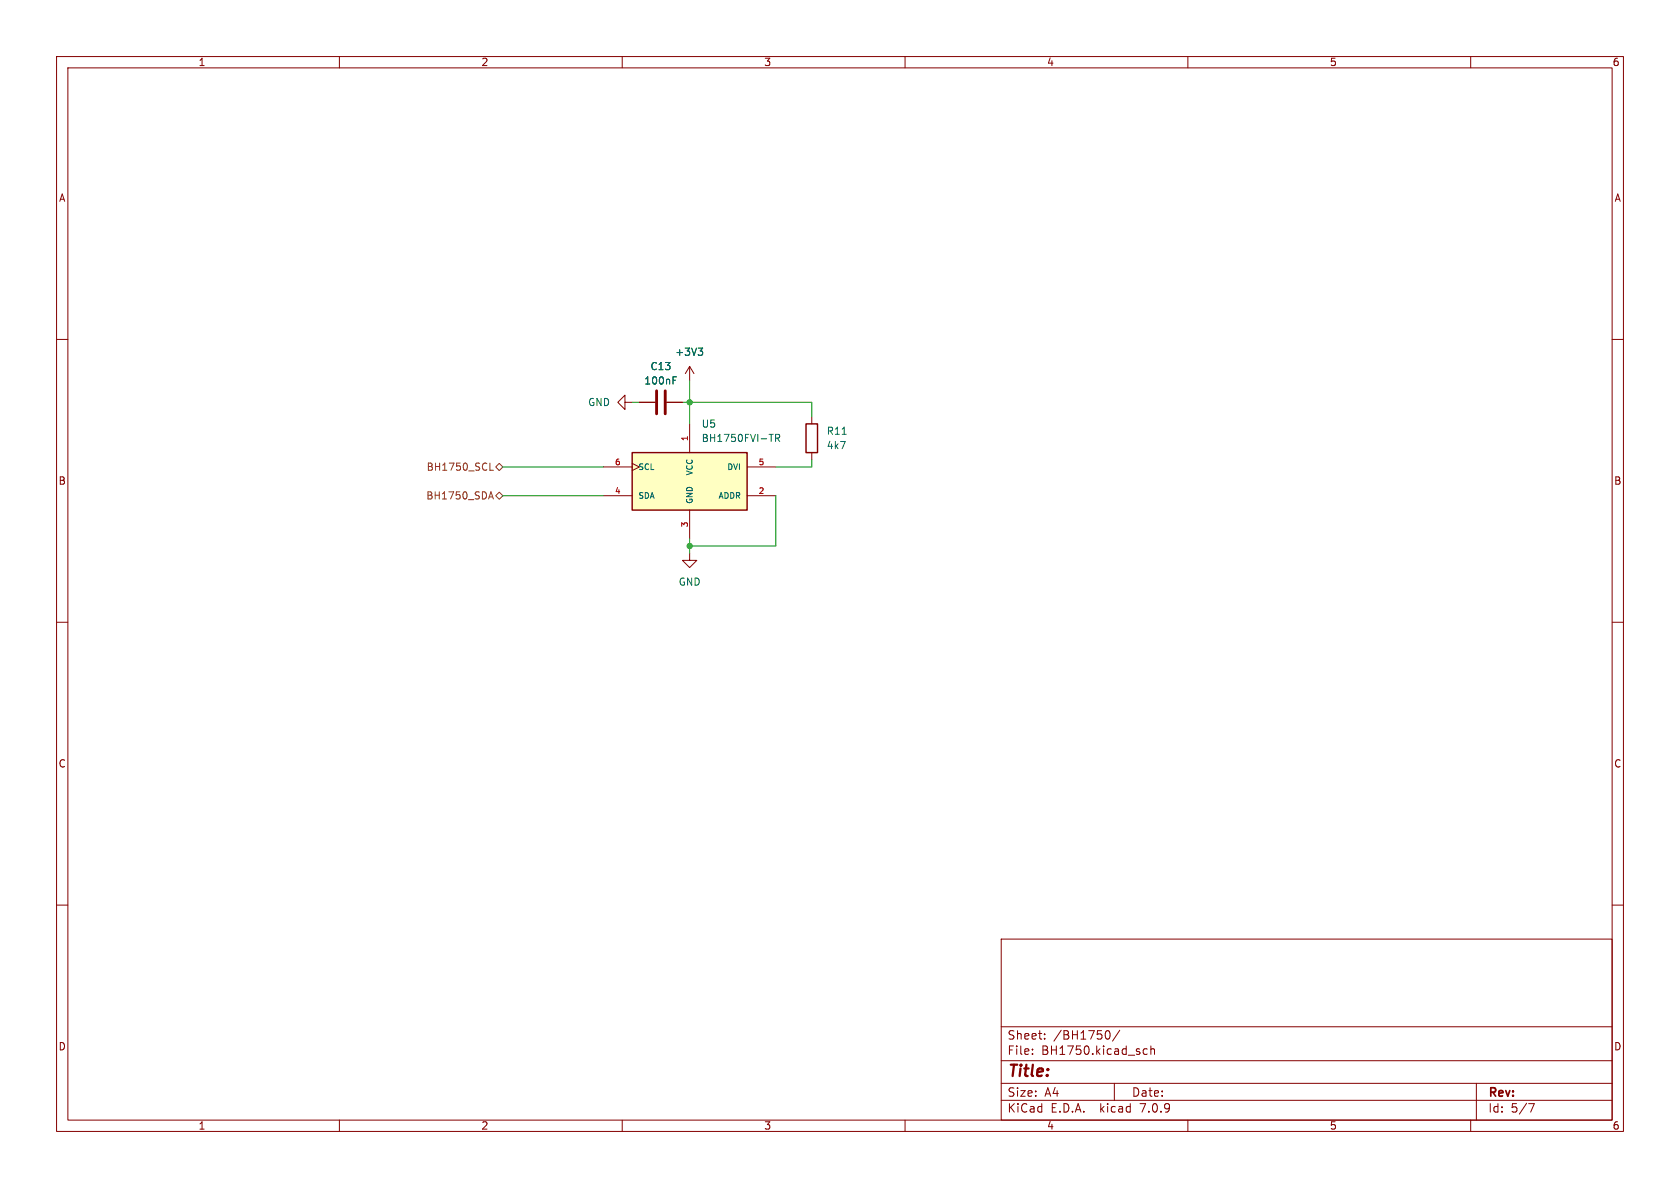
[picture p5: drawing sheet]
<svg xmlns="http://www.w3.org/2000/svg" width="297mm" height="210mm" viewBox="0 0 297 210" stroke-linecap="round" stroke-linejoin="round" font-family="sans-serif">
<g fill="none" stroke="#840000" stroke-width=".18">
<path d="M10 10h277v190h-277zM12 12h273v186h-273zM60 10v2M110 10v2M160 10v2M210 10v2M260 10v2M10 60h2M285 60h2M110.5 71.1v-1.2l-1.3 1.2 1.3 1.3v-1.3h1.3M113 71.1h2.8M117.9 71.1h2.7"/>
<path d="M121.9 64.8l-.7 1.2M121.9 64.8v2.5M121.9 74.9v5.1M121.9 64.8l.8 1.2M143.5 73.7v1.2M106.7 87.6h5.1M106.7 82.6h5.1M111.8 81.9l1.2 .7-1.2 .6M121.9 97.8v1.3h1.3l-1.3 1.2-1.3-1.2h1.3M121.9 90.2v5.1M132.1 87.6h5.1M132.1 82.6h5.1"/>
<path d="M143.5 80v1.3M10 110h2M285 110h2M10 160h2M285 160h2M177 166h108v32h-108zM60 198v2M110 198v2M160 198v2M177 194.5h108M177 191.5h108M177 187.5h108"/>
<path d="M177 181.5h108M182.5 186.3v.1M182.5 185.5v.1M184.7 183.6v.1M184.7 182.8v.1M195.6 182.3l.1-.1a.81 .81 0 0 1 .6 .6 .81 .81 0 0 1-.3 .8h-.4M197 191.5v3M198 182.1l-1.3 2M202.8 185.5l-.4-.1-.3 .3v.4l.1 .2h.6M203.5 185.5l.2-.1 .3 .1 .1 .9M203.5 184.9v1.5M210 198v2"/>
<path d="M260 198v2M261 191.5v6.5M270.2 195.1h1l-.6 1.5"/>
</g>
<path d="M142.5 74.9h2v5.1h-2zM111.8 80h20.3v10.2h-20.3z" fill="none" stroke="#840000" stroke-width=".25"/>
<path d="M119 67.2h.4M119 66.6h.6M123.4 61.5h.8l-.4 .5M124 62l.2 .3v.3l-.2 .2M136 76.8h.7M137.1 77.4h.6l.1-.2v-.3l-.7-.1v1.2M137.4 77.4l.4 .6M148.9 76.8h.7" fill="none" stroke="#006464" stroke-width=".18"/>
<path d="M116.1 69.1v4.1M117.6 69.1v4.1" fill="none" stroke="#840000" stroke-width=".51"/>
<path d="M111.8 80h20.3v10.2h-20.3z" fill="#ffffc2" stroke="#ffffc2" stroke-width=".18"/>
<path d="M86.5 87.8h.6M86.6 83.1h.6M86.8 86.9l.4 1.3M87.6 87.6l.7-.6 .6 .6-.6 .7zM87.6 82.6l.7-.7 .6 .7-.6 .6z" fill="none" stroke="#725600" stroke-width=".18"/>
<path d="M111.8 71.1h1.2M120.6 71.1h22.9v2.6M121.9 67.3v7.6M88.9 82.6h17.8M88.9 87.6h17.8M121.9 95.3v2.5M137.2 87.6v8.9h-15.3M143.5 81.3v1.3h-6.3" fill="none" stroke="#009600" stroke-width=".18"/>
<g fill="#009600" stroke="#009600" stroke-width=".18">
<circle cx="121.9" cy="71.1" r=".46"/>
<circle cx="121.9" cy="96.5" r=".46"/>
</g>
<text font-size="2.8" fill="#840000" x="178" y="190.9">Title:</text>
<g font-size="2.1" fill="#840000">
<text x="178" y="184">Sheet:</text>
<text x="186.2" y="184">/BH1750/</text>
<text x="178" y="186.7">File:</text>
<text x="184.1" y="186.7">BH1750.kicad_sch</text>
<text x="178" y="196.9">KiCad</text>
<text x="178" y="194.1">Size:</text>
<text x="184.7" y="194.1">A4</text>
<text x="185.7" y="196.9">E.D.A.</text>
<text x="194.6" y="196.9">kicad</text>
<text x="200" y="194.1">Date:</text>
<text x="201.8" y="196.9">7.0.9</text>
<text x="263" y="194.3">Rev:</text>
<text x="263" y="196.9">Id:</text>
<text x="267.1" y="196.9">5/7</text>
</g>
<g font-size="1.8" fill="#840000">
<text x="35" y="11.9">1</text>
<text x="85" y="11.9">2</text>
<text x="135" y="11.9">3</text>
<text x="185" y="11.9">4</text>
<text x="235" y="11.9">5</text>
<text x="285" y="11.9">6</text>
<text x="10.3" y="35.9">A</text>
<text x="285.3" y="35.9">A</text>
<text x="10.3" y="85.9">B</text>
<text x="285.3" y="85.9">B</text>
<text x="10.3" y="135.9">C</text>
<text x="285.3" y="135.9">C</text>
<text x="10.3" y="185.9">D</text>
<text x="285.3" y="185.9">D</text>
<text x="35" y="199.9">1</text>
<text x="85" y="199.9">2</text>
<text x="135" y="199.9">3</text>
<text x="185" y="199.9">4</text>
<text x="235" y="199.9">5</text>
<text x="285" y="199.9">6</text>
</g>
<g font-size="1.8" fill="#006464">
<text x="114.9" y="65.6">C13</text>
<text x="119.3" y="63.1">+3V3</text>
<text x="103.9" y="72">GND</text>
<text x="113.8" y="68.2">100nF</text>
<text x="123.9" y="75.8">U5</text>
<text x="146.1" y="77.1">R11</text>
<text x="123.9" y="78.3">BH1750FVI-TR</text>
<text x="146.1" y="79.6">4k7</text>
<text x="119.9" y="103.7">GND</text>
</g>
<g font-size="1.8" fill="#725600">
<text x="75.3" y="83.4">BH1750_SCL</text>
<text x="75.3" y="88.5">BH1750_SDA</text>
</g>
<g font-size="1.4" fill="#a90000">
<text x="108.6" y="82.3">6</text>
<text x="121.7" y="78.1" transform="rotate(-90 121.7 78.1)">1</text>
<text x="134" y="82.3">5</text>
<text x="108.6" y="87.4">4</text>
<text x="134" y="87.4">2</text>
<text x="121.7" y="93.3" transform="rotate(-90 121.7 93.3)">3</text>
</g>
<g font-size="1.4" fill="#006464">
<text x="112.8" y="83.3">SCL</text>
<text x="128.4" y="83.3">DVI</text>
<text x="112.8" y="88.4">SDA</text>
<text x="122.7" y="89.2" transform="rotate(-90 122.7 89.2)">GND</text>
<text x="122.7" y="84.2" transform="rotate(-90 122.7 84.2)">VCC</text>
<text x="126.9" y="88.4">ADDR</text>
</g>
</svg>
